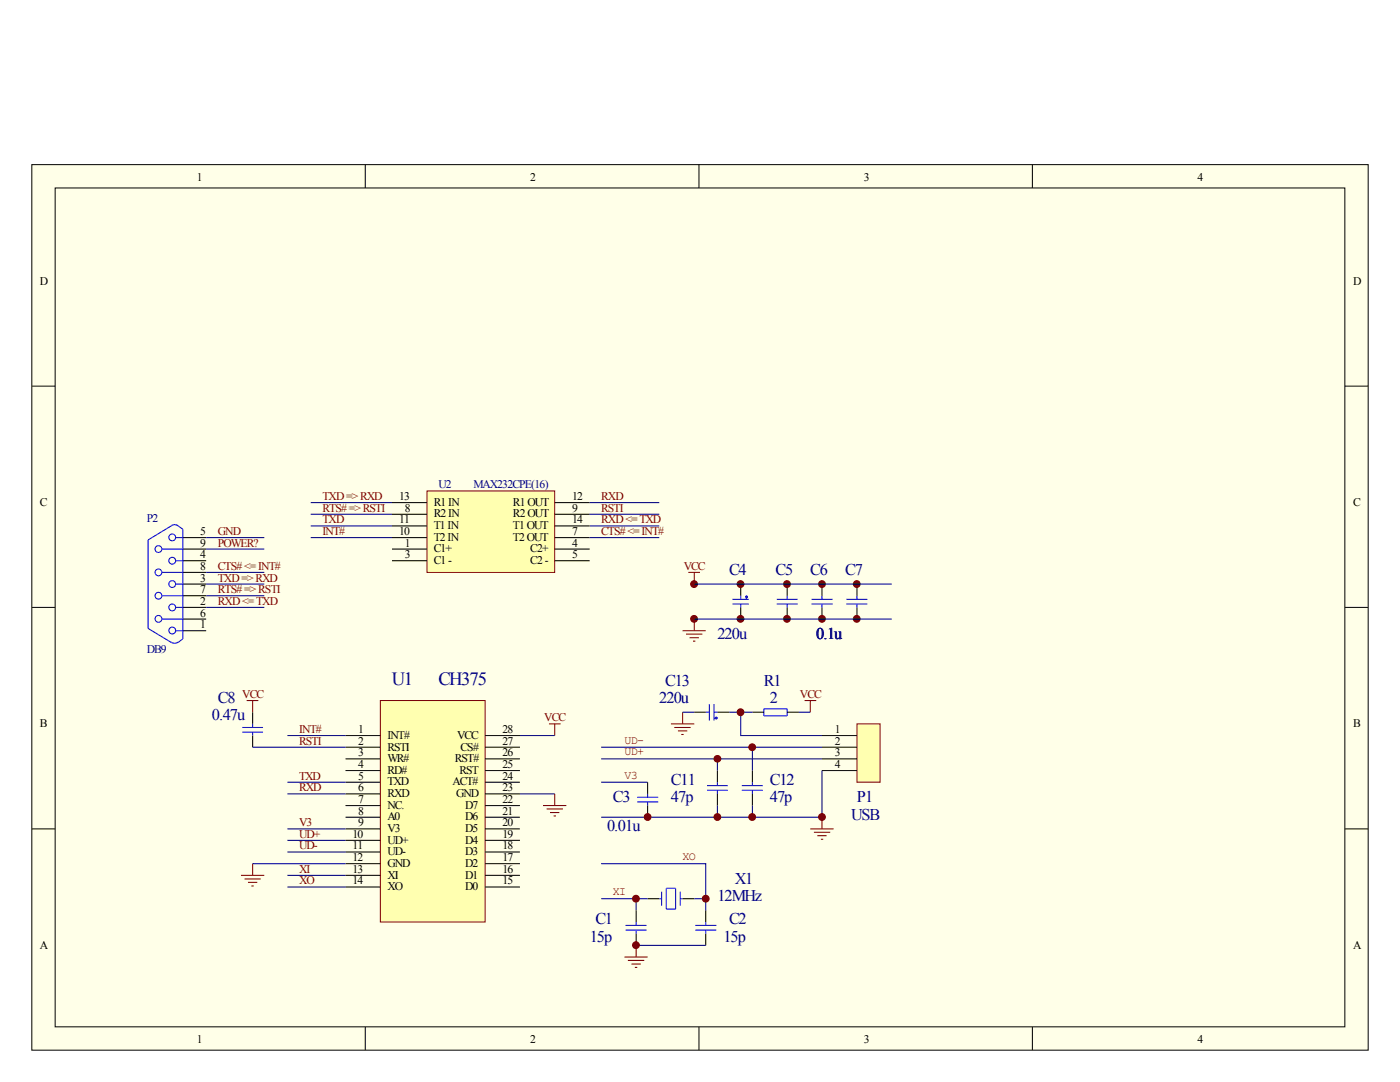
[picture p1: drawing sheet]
<svg xmlns="http://www.w3.org/2000/svg" width="279mm" height="216mm" viewBox="0 0 279 216" stroke-linecap="round" stroke-linejoin="round" font-family="sans-serif">
<path d="M6.3 32.9h266.7v176.6h-266.7z" fill="#ffffe8"/>
<g fill="none" stroke="#000" stroke-width=".2">
<path d="M6.3 32.9h266.7v176.6h-266.7zM11 37.5h257.4v167.4h-257.4zM72.9 32.9v4.6M139.5 32.9v4.6M206 32.9v4.6M6.3 77h4.7M268.4 77h4.6M6.3 121.2h4.7M268.4 121.2h4.6M6.3 165.4h4.7M268.4 165.4h4.6M72.9 204.9v4.6"/>
<path d="M139.5 204.9v4.6M206 204.9v4.6"/>
</g>
<g fill="none" stroke="#800000" stroke-width=".21">
<path d="M137.4 114.2h2.3M138.6 114.2v2.3M136.2 125.9h4.6M136.9 126.5h3.3M137.6 127.3h1.9M138.3 127.9h.5M138.6 123.5v2.4M160.6 139.8h2.3M161.7 139.8v2.3M133.9 144.4h4.7M134.6 145.2h3.2M135.3 145.8h1.9"/>
<path d="M136 146.6h.4M136.2 142.1v2.3M124.6 191h4.6M125.3 191.6h3.3M126 192.4h1.9M126.7 193h.5M127 188.6v2.4"/>
</g>
<g fill="none" stroke="#00f" stroke-width=".21">
<path d="M146.2 119.6h3.2M147.8 118.9v.7M148.8 119.1l.2 .2 .2-.2M148.8 119.1h.4M149 118.9l-.2 .2M149 118.9l.2 .2M149 118.9v.7M155 119.6h4.2M157.1 118.9v.7M162 119.6h4.2M164 118.9v.7M168.9 119.6h4.2"/>
<path d="M171 118.9v.7M146.2 120.5h3.2M147.8 120.5v.7M155 120.5h4.2M157.1 120.5v.7M162 120.5h4.2M164 120.5v.7M168.9 120.5h4.2M171 120.5v.7M48.3 146.1h4.2M48.3 145.2h4.2M50.4 144.4v.8"/>
<path d="M50.4 146.1v.7M127.2 159.1h4.2M129.2 158.4v.7M140.8 142.1h.8M141.6 140.5v3.3M142.5 143.3h.7M142.5 142.1h.7M142.5 140.5v3.3M143 143l-.3 .3 .3 .2M143 143l.2 .3M143 143v.5M143.2 143.3l-.2 .2"/>
<path d="M152.4 141.4h4.7v1.4h-4.7zM127.2 160h4.2M129.2 160v.7M131.6 179.3h.4M132 177.9v2.8M133 177.2h1.8v4.2h-1.8zM135.8 177.9v2.8M135.8 179.3h.4M124.8 185.6h4.2M124.8 184.7h4.2M127 184v.7M127 185.6v.7"/>
<path d="M138.8 185.6h4.2M138.8 184.7h4.2M140.8 184v.7M140.8 185.6v.7"/>
</g>
<g fill="none" stroke="#000" stroke-width=".21">
<path d="M147.8 116.5v2.4M157.1 116.5v2.4M164 116.5v2.4M171 116.5v2.4M147.8 121.2v2.3M157.1 121.2v2.3M164 121.2v2.3M171 121.2v2.3M50.4 142.1v2.3M50.4 146.8v2.3M129.2 156.1v2.3M138.6 142.1h2.2"/>
<path d="M143.2 142.1h2.3M150.2 142.1h2.2M157.1 142.1h2.3M129.2 160.7v2.4M129.2 179.3h2.4M136.2 179.3h2.4M127 181.7v2.3M127 186.3v2.3M140.8 181.7v2.3M140.8 186.3v2.3"/>
</g>
<path d="M171 144.4h4.6v11.7h-4.6z" fill="#ffffb0" stroke="#800000" stroke-width=".2"/>
<path d="M143.2 153.8v2.3M143.2 158.4v2.3M150.2 153.8v2.3M150.2 158.4v2.3M164 146.8h7M164 149.1h7M164 151.4h7M164 153.8h7" fill="none" stroke="#000" stroke-width=".21"/>
<path d="M109.6 144.4h2.3M110.7 144.4v2.4M161.7 165.4h4.7M162.4 166.1h3.3M163.1 166.8h1.9M163.8 167.5h.5M164 163.1v2.3" fill="none" stroke="#800000" stroke-width=".21"/>
<path d="M141.1 157.7h4.1M141.1 156.8h4.1M143.2 156.1v.7M143.2 157.7v.7M148 157.7h4.2M148 156.8h4.2M150.2 156.1v.7M150.2 157.7v.7" fill="none" stroke="#00f" stroke-width=".21"/>
<g fill="none" stroke="#000080" stroke-width=".21">
<path d="M138.6 116.5h39.4M138.6 123.5h39.4M120 156.1h9.2M120 149.1h44M120 151.4h44M136.2 142.1h2.4M143.2 151.4v2.4M145.5 142.1h4.7M147.8 142.1v4.7h16.2M150.2 149.1v4.7M159.4 142.1h2.3M164 153.8v9.3h-44"/>
<path d="M120 172.3h20.8v9.4M120 179.3h9.2M127 179.3v2.4M138.6 179.3h2.2M143.2 160.7v2.4M150.2 160.7v2.4M127 188.6h13.8"/>
</g>
<g fill="#800000" stroke="#800000" stroke-width=".2">
<circle cx="143.2" cy="151.4" r=".67"/>
<circle cx="150.1" cy="149.1" r=".68"/>
<circle cx="150.1" cy="163" r=".68"/>
<circle cx="143.2" cy="163" r=".68"/>
<circle cx="129.2" cy="163" r=".68"/>
<circle cx="138.5" cy="123.5" r=".68"/>
<circle cx="138.5" cy="116.5" r=".68"/>
<circle cx="147.8" cy="116.5" r=".68"/>
<circle cx="157.1" cy="116.5" r=".68"/>
<circle cx="164" cy="116.5" r=".68"/>
<circle cx="171" cy="116.5" r=".68"/>
<circle cx="171" cy="123.5" r=".68"/>
<circle cx="164" cy="123.5" r=".68"/>
<circle cx="157.1" cy="123.5" r=".68"/>
<circle cx="147.8" cy="123.5" r=".68"/>
<circle cx="126.9" cy="179.3" r=".68"/>
<circle cx="140.8" cy="179.3" r=".68"/>
<circle cx="126.9" cy="188.6" r=".68"/>
<circle cx="164" cy="163" r=".68"/>
<circle cx="147.8" cy="142.1" r=".68"/>
</g>
<path d="M85.2 98h25.5v16.2h-25.5z" fill="#ffffb0" stroke="#800000" stroke-width=".2"/>
<g fill="none" stroke="#000" stroke-width=".21">
<path d="M36.5 107.3h4.6M36.5 109.6h4.6M36.5 111.9h4.6M36.5 118.9h4.6M36.5 116.5h4.6M36.5 114.2h4.6M78.2 100.3h7M78.2 102.6h7M78.2 104.9h7M78.2 107.3h7M78.2 109.6h7M78.2 111.9h7"/>
<path d="M110.7 100.3h7M110.7 102.6h7M110.7 104.9h7M110.7 107.3h7M110.7 109.6h7M110.7 111.9h7M36.5 125.9h4.6M36.5 123.5h4.6M36.5 121.2h4.6"/>
</g>
<g fill="none" stroke="#00f" stroke-width=".21">
<path d="M32.3 109.6h4.2M32.3 114.2h4.2M32.3 118.9h4.2M35.1 107.3h1.4M35.1 111.9h1.4M35.1 116.5h1.4M32.3 123.5h4.2M34.2 128.1l.4 .3 .9-.3M34.2 128.2l-4.7-2.8v-17.7l5.1-3 .8 .1 1.1 .8v21.9l-.9 .7M35.1 121.2h1.4M35.1 125.9h1.4"/>
<circle cx="31.6" cy="114.2" r=".68"/>
<circle cx="31.6" cy="118.9" r=".68"/>
<circle cx="31.6" cy="109.6" r=".68"/>
<circle cx="34.4" cy="111.9" r=".68"/>
<circle cx="34.4" cy="116.5" r=".68"/>
<circle cx="34.4" cy="107.2" r=".68"/>
<circle cx="31.6" cy="123.5" r=".68"/>
<circle cx="34.4" cy="125.8" r=".68"/>
<circle cx="34.4" cy="121.2" r=".68"/>
</g>
<path d="M75.9 139.8h20.9v44.2h-20.9z" fill="#ffffb0" stroke="#800000" stroke-width=".2"/>
<g fill="none" stroke="#000" stroke-width=".21">
<path d="M69 146.8h6.9M69 149.1h6.9M69 151.4h6.9M69 153.8h6.9M69 156.1h6.9M69 158.4h6.9M96.8 146.8h7M96.8 149.1h7M96.8 151.4h7M96.8 153.8h7M96.8 156.1h7M96.8 158.4h7"/>
<path d="M69 160.7h6.9M69 163.1h6.9M69 165.4h6.9M69 167.7h6.9M69 170h6.9M69 172.3h6.9M69 174.7h6.9M69 177h6.9M96.8 160.7h7M96.8 163.1h7M96.8 165.4h7M96.8 167.7h7"/>
<path d="M96.8 170h7M96.8 172.3h7M96.8 174.7h7M96.8 177h7"/>
</g>
<path d="M49.2 139.8h2.4M50.4 139.8v2.3M110.7 158.4v2.3M48.1 174.7h4.6M48.8 175.4h3.2M49.5 176.1h1.9M50.2 176.8h.4M50.4 172.3v2.4M108.4 160.7h4.6M109.1 161.4h3.3M109.8 162.1h1.8M110.5 162.8h.5" fill="none" stroke="#800000" stroke-width=".21"/>
<g fill="none" stroke="#000080" stroke-width=".21">
<path d="M41.1 107.3h11.6M41.1 114.2h11.6M41.1 118.9h11.6M41.1 116.5h11.6M41.1 109.6h11.6M62 107.3h16.2M62 100.3h16.2M62 102.6h16.2M62 104.9h16.2M117.7 107.3h13.9M117.7 100.3h13.9M117.7 102.6h13.9"/>
<path d="M117.7 104.9h13.9M41.1 121.2h11.6M50.4 149.1h18.6M57.4 158.4h11.6M57.4 146.8h11.6M57.4 156.1h11.6M103.8 158.4h6.9M103.8 146.8h6.9M50.4 172.3h18.6M57.4 170h11.6M57.4 167.7h11.6M57.4 174.7h11.6"/>
<path d="M57.4 177h11.6M57.4 165.4h11.6"/>
</g>
<g font-size="3.7" fill="#000080">
<text x="78.2" y="136.7">U1</text>
<text x="87.5" y="136.7">CH375</text>
</g>
<g font-size="3.3" fill="#000080">
<text x="145.5" y="114.7">C4</text>
<text x="154.8" y="114.7">C5</text>
<text x="161.7" y="114.7">C6</text>
<text x="168.7" y="114.7">C7</text>
<text x="143.2" y="127.5">220u</text>
<text x="162.9" y="127.5">0.1u</text>
<text x="132.8" y="136.8">C13</text>
<text x="152.4" y="136.8">R1</text>
<text x="42.3" y="143.8">0.47u</text>
<text x="43.5" y="140.3">C8</text>
<text x="131.6" y="140.3">220u</text>
<text x="153.6" y="140.3">2</text>
<text x="122.3" y="160.1">C3</text>
<text x="133.9" y="156.5">C11</text>
<text x="133.9" y="160.1">47p</text>
<text x="153.6" y="156.5">C12</text>
<text x="153.6" y="160.1">47p</text>
<text x="171" y="160.1">P1</text>
<text x="121.2" y="165.9">0.01u</text>
<text x="169.8" y="163.5">USB</text>
<text x="143.2" y="179.8">12MHz</text>
<text x="146.6" y="176.3">X1</text>
<text x="118.8" y="184.4">C1</text>
<text x="145.5" y="184.4">C2</text>
<text x="117.7" y="188">15p</text>
<text x="144.4" y="188">15p</text>
</g>
<g font-size="2.3">
<text x="39.3" y="36.1">1</text>
<text x="105.8" y="36.1">2</text>
<text x="172.4" y="36.1">3</text>
<text x="239" y="36.1">4</text>
<text x="8" y="56.8">D</text>
<text x="270" y="56.8">D</text>
<text x="8" y="100.9">C</text>
<text x="79.6" y="99.8">13</text>
<text x="86.6" y="100.9">R1IN</text>
<text x="102.4" y="100.9">R1OUT</text>
<text x="114.2" y="99.8">12</text>
<text x="270" y="100.9">C</text>
<text x="40" y="106.8">5</text>
<text x="79.6" y="104.4">11</text>
<text x="79.6" y="106.8">10</text>
<text x="80.8" y="102.1">8</text>
<text x="86.6" y="103.3">R2IN</text>
<text x="86.6" y="105.6">T1IN</text>
<text x="86.6" y="107.9">T2IN</text>
<text x="102.4" y="103.3">R2OUT</text>
<text x="102.4" y="105.6">T1OUT</text>
<text x="102.4" y="107.9">T2OUT</text>
<text x="114.2" y="102.1">9</text>
<text x="114.2" y="104.4">14</text>
<text x="114.2" y="106.8">7</text>
<text x="40" y="113.7">8</text>
<text x="40" y="111.4">4</text>
<text x="40" y="109.1">9</text>
<text x="80.8" y="109.1">1</text>
<text x="80.8" y="111.4">3</text>
<text x="86.6" y="110.2">C1+</text>
<text x="86.6" y="112.6">C1-</text>
<text x="105.8" y="110.2">C2+</text>
<text x="105.8" y="112.6">C2-</text>
<text x="114.2" y="109.1">4</text>
<text x="114.2" y="111.4">5</text>
<text x="40" y="118.4">7</text>
<text x="40" y="116">3</text>
<text x="40" y="125.3">1</text>
<text x="40" y="123">6</text>
<text x="40" y="120.7">2</text>
<text x="8" y="145.1">B</text>
<text x="71.5" y="146.3">1</text>
<text x="71.5" y="148.6">2</text>
<text x="77.3" y="147.4">INT#</text>
<text x="77.3" y="149.8">RSTI</text>
<text x="91.2" y="147.4">VCC</text>
<text x="91.9" y="149.8">CS#</text>
<text x="100.3" y="148.6">27</text>
<text x="100.3" y="146.3">28</text>
<text x="166.6" y="146.3">1</text>
<text x="166.6" y="148.6">2</text>
<text x="270" y="145.1">B</text>
<text x="71.5" y="150.9">3</text>
<text x="71.5" y="153.2">4</text>
<text x="71.5" y="155.6">5</text>
<text x="77.3" y="152.1">WR#</text>
<text x="77.3" y="154.4">RD#</text>
<text x="90.8" y="152.1">RST#</text>
<text x="91.7" y="154.4">RST</text>
<text x="100.3" y="155.6">24</text>
<text x="100.3" y="150.9">26</text>
<text x="100.3" y="153.2">25</text>
<text x="166.6" y="150.9">3</text>
<text x="166.6" y="153.2">4</text>
<text x="71.5" y="160.2">7</text>
<text x="71.5" y="157.9">6</text>
<text x="77.3" y="161.4">NC.</text>
<text x="77.3" y="156.7">TXD</text>
<text x="77.3" y="159">RXD</text>
<text x="90.3" y="156.7">ACT#</text>
<text x="91" y="159">GND</text>
<text x="92.8" y="161.4">D7</text>
<text x="100.3" y="157.9">23</text>
<text x="100.3" y="160.2">22</text>
<text x="70.4" y="167.2">10</text>
<text x="71.5" y="162.6">8</text>
<text x="71.5" y="164.9">9</text>
<text x="77.3" y="163.7">A0</text>
<text x="77.3" y="166">V3</text>
<text x="92.8" y="163.7">D6</text>
<text x="92.8" y="166">D5</text>
<text x="100.3" y="162.6">21</text>
<text x="100.3" y="164.9">20</text>
<text x="100.3" y="167.2">19</text>
<text x="70.4" y="169.5">11</text>
<text x="70.4" y="171.8">12</text>
<text x="77.3" y="168.4">UD+</text>
<text x="77.3" y="170.7">UD-</text>
<text x="77.3" y="173">GND</text>
<text x="92.8" y="173">D2</text>
<text x="92.8" y="168.4">D4</text>
<text x="92.8" y="170.7">D3</text>
<text x="100.3" y="171.8">17</text>
<text x="100.3" y="169.5">18</text>
<text x="70.4" y="176.5">14</text>
<text x="70.4" y="174.2">13</text>
<text x="77.3" y="177.7">XO</text>
<text x="77.3" y="175.3">XI</text>
<text x="92.8" y="175.3">D1</text>
<text x="92.8" y="177.7">D0</text>
<text x="100.3" y="174.2">16</text>
<text x="100.3" y="176.5">15</text>
<text x="8" y="189.3">A</text>
<text x="270" y="189.3">A</text>
<text x="39.3" y="208.1">1</text>
<text x="105.8" y="208.1">2</text>
<text x="172.4" y="208.1">3</text>
<text x="239" y="208.1">4</text>
</g>
<g font-size="2.3" fill="#800000">
<text x="64.3" y="99.8">TXD=&gt;RXD</text>
<text x="120" y="99.8">RXD</text>
<text x="43.5" y="106.8">GND</text>
<text x="64.3" y="102.1">RTS#=&gt;RSTI</text>
<text x="64.3" y="104.4">TXD</text>
<text x="64.3" y="106.8">INT#</text>
<text x="120" y="102.1">RSTI</text>
<text x="120" y="104.4">RXD&lt;=TXD</text>
<text x="120" y="106.8">CTS#&lt;=INT#</text>
<text x="43.5" y="113.7">CTS#&lt;=INT#</text>
<text x="43.5" y="109.1">POWER?</text>
<text x="136.4" y="113.7">VCC</text>
<text x="43.5" y="118.4">RTS#=&gt;RSTI</text>
<text x="43.5" y="116">TXD=&gt;RXD</text>
<text x="43.5" y="120.7">RXD&lt;=TXD</text>
<text x="48.3" y="139.3">VCC</text>
<text x="108.6" y="143.9">VCC</text>
<text x="159.6" y="139.3">VCC</text>
<text x="59.7" y="146.3">INT#</text>
<text x="59.7" y="148.6">RSTI</text>
<text x="124.6" y="148.4">UD-</text>
<text x="59.7" y="155.6">TXD</text>
<text x="124.6" y="150.7">UD+</text>
<text x="124.6" y="155.4">V3</text>
<text x="59.7" y="157.9">RXD</text>
<text x="59.7" y="164.9">V3</text>
<text x="59.7" y="167.2">UD+</text>
<text x="59.7" y="169.5">UD-</text>
<text x="136.2" y="171.7">XO</text>
<text x="59.7" y="174.2">XI</text>
<text x="59.7" y="176.5">XO</text>
<text x="122.3" y="178.6">XI</text>
</g>
<g font-size="2.3" fill="#000080">
<text x="87.5" y="97.5">U2</text>
<text x="94.5" y="97.5">MAX232CPE(16)</text>
<text x="29.3" y="104.2">P2</text>
<text x="29.3" y="130.2">DB9</text>
</g>
</svg>
